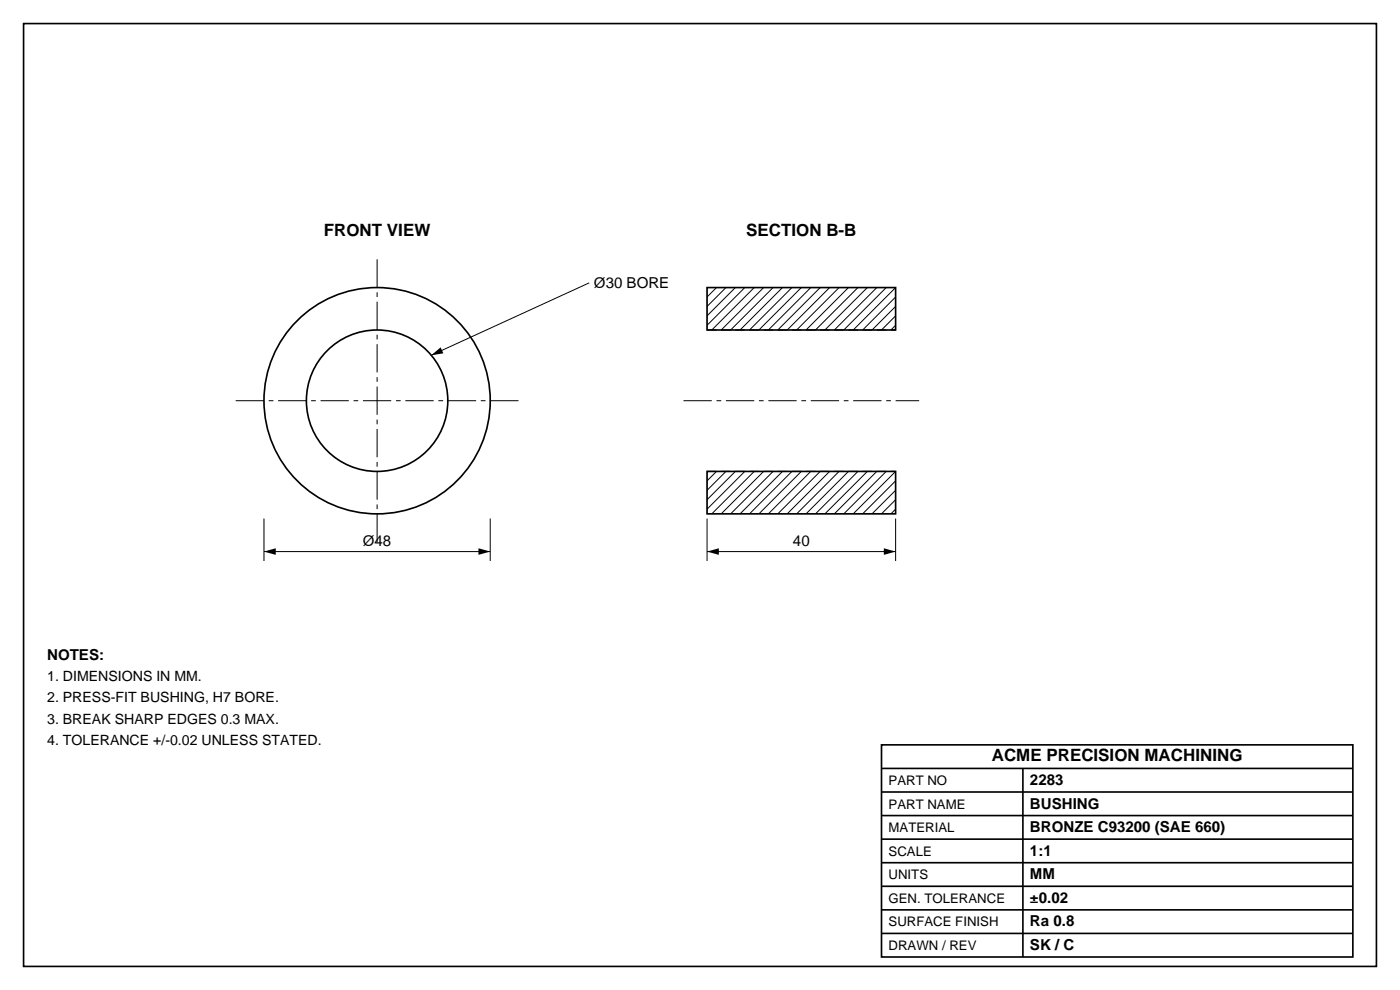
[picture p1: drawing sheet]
<svg xmlns="http://www.w3.org/2000/svg" width="297mm" height="210mm" viewBox="0 0 297 210" stroke-linecap="round" stroke-linejoin="round" font-family="sans-serif">
<g fill="none" stroke="#000" stroke-width=".35">
<path d="M5 5h287v200h-287zM150 61h40v9h-40zM150 100h40v9h-40zM187 158h100v45h-100zM187 163h100M187 168h100M187 173h100M187 178h100M217 163v40M187 183h100M187 188h100M187 193h100"/>
<path d="M187 198h100"/>
<circle cx="80" cy="85" r="24"/>
<circle cx="80" cy="85" r="15"/>
</g>
<path d="M50 85h60M145 85h50M80 115v-60" fill="none" stroke="#000" stroke-width=".21" stroke-dasharray="6 1 1 1" stroke-linecap="butt"/>
<g fill="none" stroke="#000" stroke-width=".21">
<path d="M125 60l-33.5 15.4M150 61h.1M152 61l-2 2M154 61l-4 4M156 61l-6 6M158 61l-8 8M160 61l-9 9M162 61l-9 9M164 61l-9 9M166 61l-9 9M168 61l-9 9M170 61l-9 9"/>
<path d="M172 61l-9 9M174 61l-9 9M176 61l-9 9M178 61l-9 9M180 61l-9 9M182 61l-9 9M184 61l-9 9M186 61l-9 9M188 61l-9 9M190 61l-9 9M190.1 62.9l-7.1 7.1M190.1 64.9l-5.1 5.1"/>
<path d="M190.1 66.9l-3.1 3.1M190.1 68.9l-1.1 1.1M150 100h.1M152 100l-2 2M154 100l-4 4M156 100l-6 6M158 100l-8 8M160 100l-9 9M162 100l-9 9M164 100l-9 9M166 100l-9 9M168 100l-9 9"/>
<path d="M170 100l-9 9M172 100l-9 9M174 100l-9 9M176 100l-9 9M178 100l-9 9M180 100l-9 9M182 100l-9 9M184 100l-9 9M186 100l-9 9M188 100l-9 9M190 100l-9 9M56 110v9"/>
<path d="M56 117h48M104 110v9M150 117h40M150 110v9M190 110v9M190.1 101.9l-7.1 7.1M190.1 103.9l-5.1 5.1M190.1 105.9l-3.1 3.1M190.1 107.9l-1.1 1.1"/>
</g>
<path d="M91.5 75.4l2-1.7 .6 1.3zM56 117l2.5-.7v1.4zM101.5 116.3l2.5 .7-2.5 .7zM150 117l2.5-.7v1.4zM187.5 116.3l2.5 .7-2.5 .7z" fill="#000"/>
<path d="M150 70h40M150 100h40" fill="none" stroke="#000" stroke-width=".25" stroke-dasharray="2 1" stroke-linecap="butt"/>
<g font-size="3.6">
<text x="68.7" y="50">FRONT VIEW</text>
<text x="158.3" y="50">SECTION B-B</text>
<text x="210.4" y="161.5">ACME PRECISION MACHINING</text>
</g>
<g font-size="3.2">
<text x="126" y="61">Ø30 BORE</text>
<text x="77" y="115.8">Ø48</text>
<text x="168.2" y="115.8">40</text>
<text x="10" y="140">NOTES:</text>
<text x="218.5" y="166.5">2283</text>
<text x="218.5" y="171.5">BUSHING</text>
<text x="218.5" y="176.5">BRONZE C93200 (SAE 660)</text>
<text x="218.5" y="181.5">1:1</text>
<text x="218.5" y="186.5">MM</text>
<text x="218.5" y="191.5">±0.02</text>
<text x="218.5" y="196.5">Ra 0.8</text>
<text x="218.5" y="201.5">SK / C</text>
</g>
<g font-size="3">
<text x="10" y="144.5">1. DIMENSIONS IN MM.</text>
<text x="10" y="149">2. PRESS-FIT BUSHING, H7 BORE.</text>
<text x="10" y="153.5">3. BREAK SHARP EDGES 0.3 MAX.</text>
<text x="10" y="158">4. TOLERANCE +/-0.02 UNLESS STATED.</text>
</g>
<g font-size="2.8">
<text x="188.5" y="166.5">PART NO</text>
<text x="188.5" y="171.5">PART NAME</text>
<text x="188.5" y="176.5">MATERIAL</text>
<text x="188.5" y="181.5">SCALE</text>
<text x="188.5" y="186.5">UNITS</text>
<text x="188.5" y="191.5">GEN. TOLERANCE</text>
<text x="188.5" y="196.5">SURFACE FINISH</text>
<text x="188.5" y="201.5">DRAWN / REV</text>
</g>
</svg>
